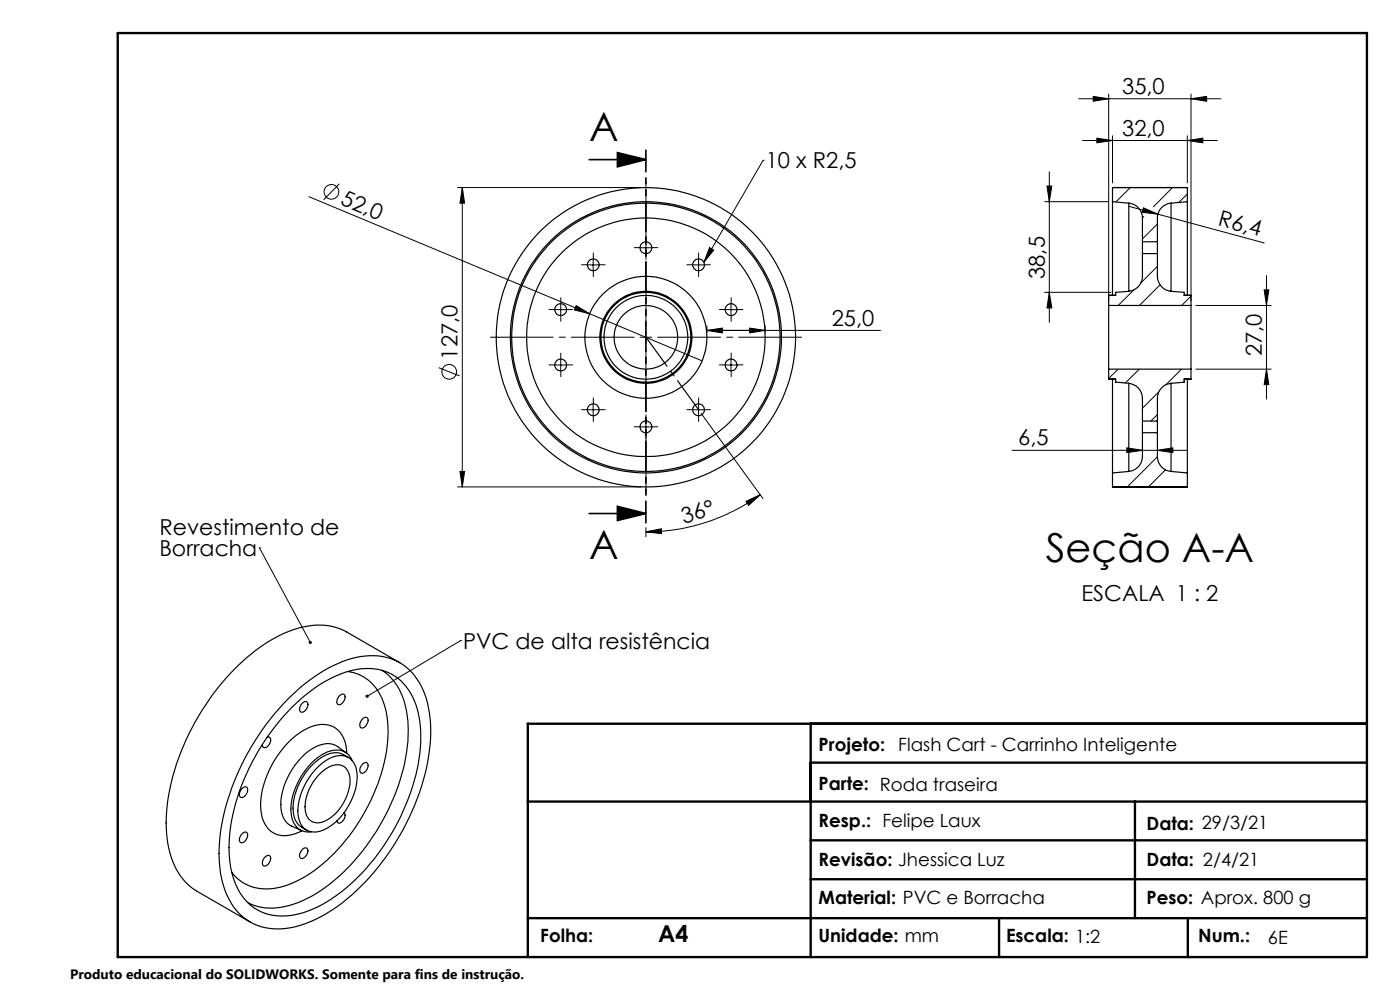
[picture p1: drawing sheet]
<svg xmlns="http://www.w3.org/2000/svg" width="297mm" height="210mm" viewBox="0 0 297 210" stroke-linecap="round" stroke-linejoin="round" font-family="sans-serif">
<g fill="none" stroke="#000" stroke-width=".21">
<path d="M235.2 20v43.8M252.7 20v43.8M72 39l-3.3 3.4M97.1 39.8h38.9M98.1 39.8l.5 3.3h-1zM98.1 39.8v63.5M161.9 34h.1M161.9 34l-12.6 21.6M222.1 39.5h1l-.5 3.3zM222.6 36.4v32M228.8 20.9h30.2M229.7 29.8h28.5"/>
<path d="M231.9 20.5l3.3 .4-3.3 .6zM232.7 29.3l3.3 .5-3.3 .5zM236 28.8v10M239.8 39.8l-3.1 3.1M248.7 39.8l-4 4.1M251.9 29.8l3.3-.5v1zM251.9 28.8v10M252.7 20.9l3.3-.4v1zM65.5 41.7l59.6 24.9M124.6 56.2h2.5M125.8 54.9v2.5M135.8 52.6h2.5"/>
<path d="M137 51.3v2.5M146.9 56.2h2.5M148.2 54.9v2.5M150.5 52.5l.9 .5-2.1 2.6zM221.6 42.8h13.4M239.5 43.8l28.7 7.7M242.6 44.1l3 1.3-3.3-.4zM242.6 45.9l-.2 .3M245.5 47.5l-3.1 3.2M245.5 56.5l-3.5 3.6M251.9 41.2l-1.8 1.7M268.7 58.4v26.3"/>
<path d="M93.1 78l4.4 1.8M117.7 65.7h2.5M117.7 77.4h2.5M119 64.4v2.5M119 76.2v2.5M122.2 64.8l2.9 1.8-3.3-.9zM125.1 66.6l23.8 9.9M135.8 71.5h2.5M137 70.3v2.5M150 70.1l3.2-.5v1zM150 69.1v1.4M150 70.1h36.8"/>
<path d="M153.8 65.7h2.6M153.8 77.4h2.6M155.1 64.4v2.5M155.1 76.2v2.5M159 69.6l3.3 .5-3.3 .5zM162.3 69.1v1.4M221.6 62h14.1M222.6 62l.5 3.3h-1zM237.2 78.3l-2 2M240.6 61.5l-3.4 3.3M241.7 78.3l-3 2.9M246.1 60.4l-4.4 4.4"/>
<path d="M250.6 78.3l-3.3 3.3M252.7 62.8l-2 2M253.7 78.3h16M253.7 64.8h16M268.2 61.5h1l-.5 3.3zM268.7 78.3l.5 3.3h-1zM124.6 86.9h2.5M125.8 85.7v2.5M135.8 90.5h2.5M137 89.3v2.5M146.9 86.9h2.5M148.2 85.7v2.5"/>
<path d="M148.8 87.7l13.1 18.1M214.7 95.5h37.2M239 95l3.4 .5-3.4 .5zM242.4 94.5v1.3M245.5 95.5l3.3-.5v1zM245.5 87.9l-1.3 1.4M245.5 96.9l-6.4 6.4M245.8 83.1l-3.4 3.5M247.3 99.7l-3.7 3.6M55 116.2h.1M55 116.2l10.8 20.1M97.1 103.3h38.9"/>
<path d="M97.6 100h1l-.5 3.3zM137 112.8l3.3-.6v1zM137 111.9v1.9M158.3 106.4l3-1.5-2.5 2.3zM161.3 104.9a41.4 41.4 0 0 1-24.3 7.9M97.7 135.9h.1M97.7 135.9l-19.8 11.8"/>
<circle cx="70.3" cy="40.7" r="1.56"/>
<circle cx="95.3" cy="78.9" r="1.56"/>
</g>
<path d="M125 33.9h12M131 32.4l6 1.5-6 1.5zM125 108.9h12M131 107.4l6 1.5-6 1.5z" fill="none" stroke="#000" stroke-width=".35"/>
<path d="M134.5 71.5h-30.5M137 69v-30.5M137 74v30.5M139.5 71.5h30.5" fill="none" stroke="#000" stroke-width=".21" stroke-dasharray="15.2 1.3 1.3 1.3" stroke-dashoffset="1.9"/>
<g fill="none" stroke="#000" stroke-width=".21" stroke-dasharray="15.2 1.3 1.3 1.3">
<path d="M124.6 56.2h-1.2M125.9 54.9v-1.2M125.9 57.4v1.3M127.1 56.2h1.3M135.8 52.5h-1.3M137 51.3v-1.3M137 53.8v1.2M138.3 52.5h1.2M147 56.2h-1.3M148.2 54.9v-1.2M148.2 57.4v1.3M149.5 56.2h1.2"/>
<path d="M117.7 65.7h-1.2M117.7 77.4h-1.2M119 64.4v-1.2M119 66.9v1.3M119 76.2v-1.3M119 78.7v1.2M120.2 65.7h1.3M120.2 77.4h1.3M153.9 65.7h-1.3M153.9 77.4h-1.3M155.1 64.4v-1.2M155.1 66.9v1.3"/>
<path d="M155.1 76.2v-1.3M155.1 78.7v1.2M156.4 65.7h1.2M156.4 77.4h1.2M124.6 86.9h-1.2M125.9 85.7v-1.3M125.9 88.2v1.2M127.1 86.9h1.3M135.8 90.5h-1.3M137 89.3v-1.3M137 91.8v1.2M138.3 90.5h1.2"/>
<path d="M147 86.9h-1.3M148.2 85.7v-1.3M148.2 88.2v1.2M149.5 86.9h1.2"/>
</g>
<path d="M137 31.8v79.1" fill="none" stroke="#000" stroke-width=".35" stroke-dasharray="6.3 1.3 1.3 1.3 1.3 1.3" stroke-dashoffset="1.7"/>
<path d="M137 71.5l11.2 15.4" fill="none" stroke="#000" stroke-width=".25" stroke-dasharray="15.2 1.3 1.3 1.3" stroke-dashoffset="7.6"/>
<path d="M25 7h265v196h-265zM172 153.5v49.5M290 153.5h-178v49.5M112 170h178M172 161.8h118M172 178.3h118M240.8 170v24.8M172 186.5h118M211.9 194.8v8.2M252 194.8v8.2M290 194.8h-178" fill="none" stroke="#000" stroke-width=".5"/>
<g fill="#000">
<path d="M242.6 44.1l3 1.3-3.3-.4zM122.2 64.8l2.9 1.8-3.3-.9z"/>
<path d="M98.1 39.8l.5 3.3h-1zM97.6 100h1l-.5 3.3zM222.1 39.5h1l-.5 3.3zM222.6 62l.5 3.3h-1z"/>
<path d="M131 32.4l6 1.5-6 1.5zM131 107.4l6 1.5-6 1.5z"/>
<path d="M251.9 29.8l3.3-.5v1zM232.7 29.3l3.3 .5-3.3 .5z"/>
<path d="M150.5 52.5l.9 .5-2.1 2.6zM65.7 136l-.2 .2 .1 .3 .4 .1-.2-.3 .2 .2a.33 .33 0 0 0 .1-.4 .33 .33 0 0 0-.4-.1zM77.6 147.5v.3l.3-.1-.3 .1a.34 .34 0 0 0 .5 .1 .34 .34 0 0 0 0-.5 .34 .34 0 0 0-.5 .1z"/>
<path d="M159 69.6l3.3 .5-3.3 .5zM150 70.1l3.2-.5v1zM231.9 20.5l3.3 .4-3.3 .6zM252.7 20.9l3.3-.4v1z"/>
<path d="M268.7 78.3l.5 3.3h-1zM268.2 61.5h1l-.5 3.3z"/>
<path d="M239 95l3.4 .5-3.4 .5zM245.5 95.5l3.3-.5v1z"/>
<path d="M137 112.8l3.3-.6v1zM158.3 106.4l3-1.5-2.5 2.3z"/>
</g>
<g fill="none" stroke="#000" stroke-width=".25">
<path d="M236 42.8v19.8M236 42.8v-3h15.9v3M236 42.8l3.5 .3M239.5 43.1a3.1 3.1 0 0 1 2.9 3.1v5.1M239.5 43.1v18.7M242.4 53.8v4.8a3.2 3.2 0 0 1-2.9 3.2M242.4 51.3v2.5M242.4 51.3h3.1M242.4 53.8h3.1M245.5 53.8v4.8a3.2 3.2 0 0 0 2.9 3.2M245.5 51.3v2.5M248.4 43.1a3.1 3.1 0 0 0-2.9 3.1v5.1"/>
<path d="M248.4 43.1v18.7M251.9 42.8v19.8M251.9 42.8l-3.5 .3M235.2 64.8v13.5M235.2 78.3v2.1h1.5v.7l2.8 .2M235.2 78.3h17.5M235.2 64.8h17.5M239.5 61.8l-2.8 .2v.6h-1.5v2.2M248.4 61.8l2.8 .2v.6h1.5v2.2M252.7 78.3v2.1h-1.5v.7l-2.8 .2M252.7 64.8v13.5M236 80.4v19.9"/>
<path d="M239.5 81.3a3.2 3.2 0 0 1 2.9 3.2v4.8M239.5 81.3v18.7M242.4 91.8v5.1a3.2 3.2 0 0 1-2.9 3.1M242.4 89.3v2.5M242.4 91.8h3.1M242.4 89.3h3.1M245.5 91.8v5.1a3.1 3.1 0 0 0 2.9 3.1M245.5 89.3v2.5M248.4 81.3a3.2 3.2 0 0 0-2.9 3.2v4.8M248.4 81.3v18.7M251.9 80.4v19.9M236 100.3v3h15.9v-3"/>
<path d="M239.5 100l-3.5 .3M248.4 100l3.5 .3M56.7 156.4a.66 .66 0 0 1 .7 .3 .66 .66 0 0 1-.1 .8 1.24 1.24 0 0 1-1.5 1l-.1-.6M60.9 148.5a31.6 31.6 0 0 1 14.7-9.1 11.7 11.7 0 0 1 12.9 4.7 22 22 0 0 1 2.6 15.2 50.8 50.8 0 0 1-20.4 33.6 20.4 20.4 0 0 1-13.4 4 11.4 11.4 0 0 1-9.4-7.6 29.5 29.5 0 0 1 0-18.1 53.3 53.3 0 0 1 13-22.7zM61.9 150.1a26.9 26.9 0 0 1 14-8.2 10.6 10.6 0 0 1 12.3 7.5 28.6 28.6 0 0 1-.7 17.6 45.2 45.2 0 0 1-18.1 24.3 17.1 17.1 0 0 1-11.7 2.8 10.7 10.7 0 0 1-8.3-8.2 30.7 30.7 0 0 1 1.4-18 49.4 49.4 0 0 1 11.1-17.8zM64.1 149.3a.69 .69 0 0 1 1-.4 .69 .69 0 0 1 .1 1 1.23 1.23 0 0 1-1.5 1.1 1.36 1.36 0 0 1 .4-1.7zM71.9 147.7a.67 .67 0 0 1 .7-.5 .67 .67 0 0 1 .6 .4 1.64 1.64 0 0 1-1.4 1.9 1.03 1.03 0 0 1 0-1.6zM73.5 159.7l-1.9-1.3a4.4 4.4 0 0 0-4.9 .1 15 15 0 0 0-7.1 12.8 4.4 4.4 0 0 0 2.3 4l2.1 .9M73.6 159.8a5.6 5.6 0 0 0-4.1-6 9.1 9.1 0 0 0-7.3 2.7 20.3 20.3 0 0 0-6.9 15 5.6 5.6 0 0 0 4 5.7 7.5 7.5 0 0 0 4.8-1M73.8 142.4a9.3 9.3 0 0 1 7.7 7.1 27 27 0 0 1-1.3 16.8 39.6 39.6 0 0 1-15.3 19.6 14.7 14.7 0 0 1-10.9 2.4 8.5 8.5 0 0 1-4.8-3.2M76.8 152.6a.65 .65 0 0 1 .7-.5 .65 .65 0 0 1 .6 .7 1.57 1.57 0 0 1-1.4 1.6 1.18 1.18 0 0 1 .1-1.8zM81 142.2a12.7 12.7 0 0 1 5.4 9.7 36.8 36.8 0 0 1-4.6 20.9 42.4 42.4 0 0 1-15.8 17.4 15.3 15.3 0 0 1-12.2 1.8l-1.2-.5"/>
<path d="M84.8 140.6l-11.2-6.5a14 14 0 0 0-12.2-.2 40 40 0 0 0-17.8 15.7 47 47 0 0 0-8.4 24.9 18 18 0 0 0 4.3 12.7l1.2 1.1 1.1 .8 11.3 6.5M51.3 176.9a.67 .67 0 0 1 .6-.4 .67 .67 0 0 1 .6 .4 1.64 1.64 0 0 1-1.4 1.8 1.03 1.03 0 0 1 0-1.5zM51.3 167.3a.67 .67 0 0 1 .6-.4 .67 .67 0 0 1 .6 .4 1.44 1.44 0 0 1-1.5 1.8 1.41 1.41 0 0 1 .3-1.8zM67.1 163a6.6 6.6 0 0 1 6.1-2.6 3.8 3.8 0 0 1 2.5 3.7 13.5 13.5 0 0 1-7 11.9 3.5 3.5 0 0 1-5.4-2.8 13.2 13.2 0 0 1 3.8-10.2zM67.6 164.4a5.2 5.2 0 0 1 4.8-2.1 3.3 3.3 0 0 1 1.9 3.6 9.9 9.9 0 0 1-6.3 8.6 2.68 2.68 0 0 1-3.3-2.8 10.2 10.2 0 0 1 2.9-7.3zM73 172.4a1.5 1.5 0 0 1-1.2 2.2l-.3-.5M73.9 160.7a4.8 4.8 0 0 0-6.2 .3 13.6 13.6 0 0 0-5.4 11.6 4.3 4.3 0 0 0 2.8 3.5M74.7 161.4a3.7 3.7 0 0 0-5.3-1.9 14.2 14.2 0 0 0-7.6 13.4 3.7 3.7 0 0 0 4.2 3.6M77 162a.66 .66 0 0 1 1-.1 .66 .66 0 0 1 0 1 1.3 1.3 0 0 1-1.5 1 1.48 1.48 0 0 1 .5-1.9zM56.2 181.9a.65 .65 0 0 1 .7-.5 .65 .65 0 0 1 .5 .7 1.57 1.57 0 0 1-1.4 1.6 1.18 1.18 0 0 1 .2-1.8zM64.2 180.1a.66 .66 0 0 1 1-.1 .66 .66 0 0 1 0 1 1.3 1.3 0 0 1-1.5 1 1.48 1.48 0 0 1 .5-1.9z"/>
<circle cx="125.9" cy="56.2" r="1.25"/>
<circle cx="137" cy="52.6" r="1.25"/>
<circle cx="148.2" cy="56.2" r="1.24"/>
<circle cx="118.9" cy="77.4" r="1.25"/>
<circle cx="118.9" cy="65.7" r="1.25"/>
<circle cx="137" cy="71.6" r="9.8"/>
<circle cx="137" cy="71.6" r="12.9"/>
<circle cx="137" cy="71.5" r="9.5"/>
<circle cx="137" cy="71.5" r="28.5"/>
<circle cx="137" cy="71.5" r="8.9"/>
<circle cx="137" cy="71.6" r="31.8"/>
<circle cx="137" cy="71.6" r="28.8"/>
<circle cx="137" cy="71.6" r="6.7"/>
<circle cx="137" cy="71.6" r="25.3"/>
<circle cx="155.1" cy="77.4" r="1.26"/>
<circle cx="155.1" cy="65.7" r="1.26"/>
<circle cx="125.8" cy="86.9" r="1.26"/>
<circle cx="137" cy="90.6" r="1.25"/>
<circle cx="148.2" cy="86.9" r="1.25"/>
</g>
<g font-size="8.5">
<text x="125" y="30">A</text>
<text x="125" y="118.6">A</text>
<text x="221.9" y="119.2">Seção A-A</text>
</g>
<text font-size="4.9" x="139.6" y="199.9">A4</text>
<g font-size="4.7">
<text x="238.1" y="19.9">35,0</text>
<text x="238.1" y="28.8">32,0</text>
<text x="162.4" y="35.7">10 x R2,5</text>
<text x="72" y="43.2" transform="rotate(23 72 43.2)">52,0</text>
<text x="258.2" y="47.8" transform="rotate(15 258.2 47.8)">R6,4</text>
<text x="221.6" y="59.2" transform="rotate(-90 221.6 59.2)">38,5</text>
<text x="176.5" y="69.1">25,0</text>
<text x="97" y="76.3" transform="rotate(-90 97 76.3)">127,0</text>
<text x="267.7" y="75.5" transform="rotate(-90 267.7 75.5)">27,0</text>
<text x="216" y="94.5">6,5</text>
<text x="33.8" y="113.4">Revestimento de</text>
<text x="145.1" y="111.1" transform="rotate(-17 145.1 111.1)">36°</text>
<text x="33.8" y="117.9">Borracha</text>
<text x="229.4" y="127.4">ESCALA 1 : 2</text>
<text x="98.2" y="137.6">PVC de alta resistência</text>
</g>
<g font-size="3.9">
<text x="173.7" y="159.2">Projeto:</text>
<text x="190.6" y="159.2">Flash Cart - Carrinho Inteligente</text>
<text x="173.7" y="167.6">Parte: Roda traseira</text>
<text x="173.7" y="175.4">Resp.: Felipe Laux</text>
<text x="243.2" y="176.1">Data: 29/3/21</text>
<text x="173.7" y="183.7">Revisão: Jhessica Luz</text>
<text x="243.2" y="183.7">Data: 2/4/21</text>
<text x="173.7" y="191.7">Material: PVC e Borracha</text>
<text x="243.2" y="191.7">Peso: Aprox. 800 g</text>
<text x="114.6" y="199.9">Folha:</text>
<text x="173.7" y="199.9">Unidade: mm</text>
<text x="213.4" y="199.9">Escala: 1:2</text>
<text x="254.2" y="199.9">Num.:</text>
<text x="269" y="200.2">6E</text>
</g>
<text font-size="2.9" x="14.9" y="207.6">Produto educacional do SOLIDWORKS. Somente para fins de instrução.</text>
</svg>
